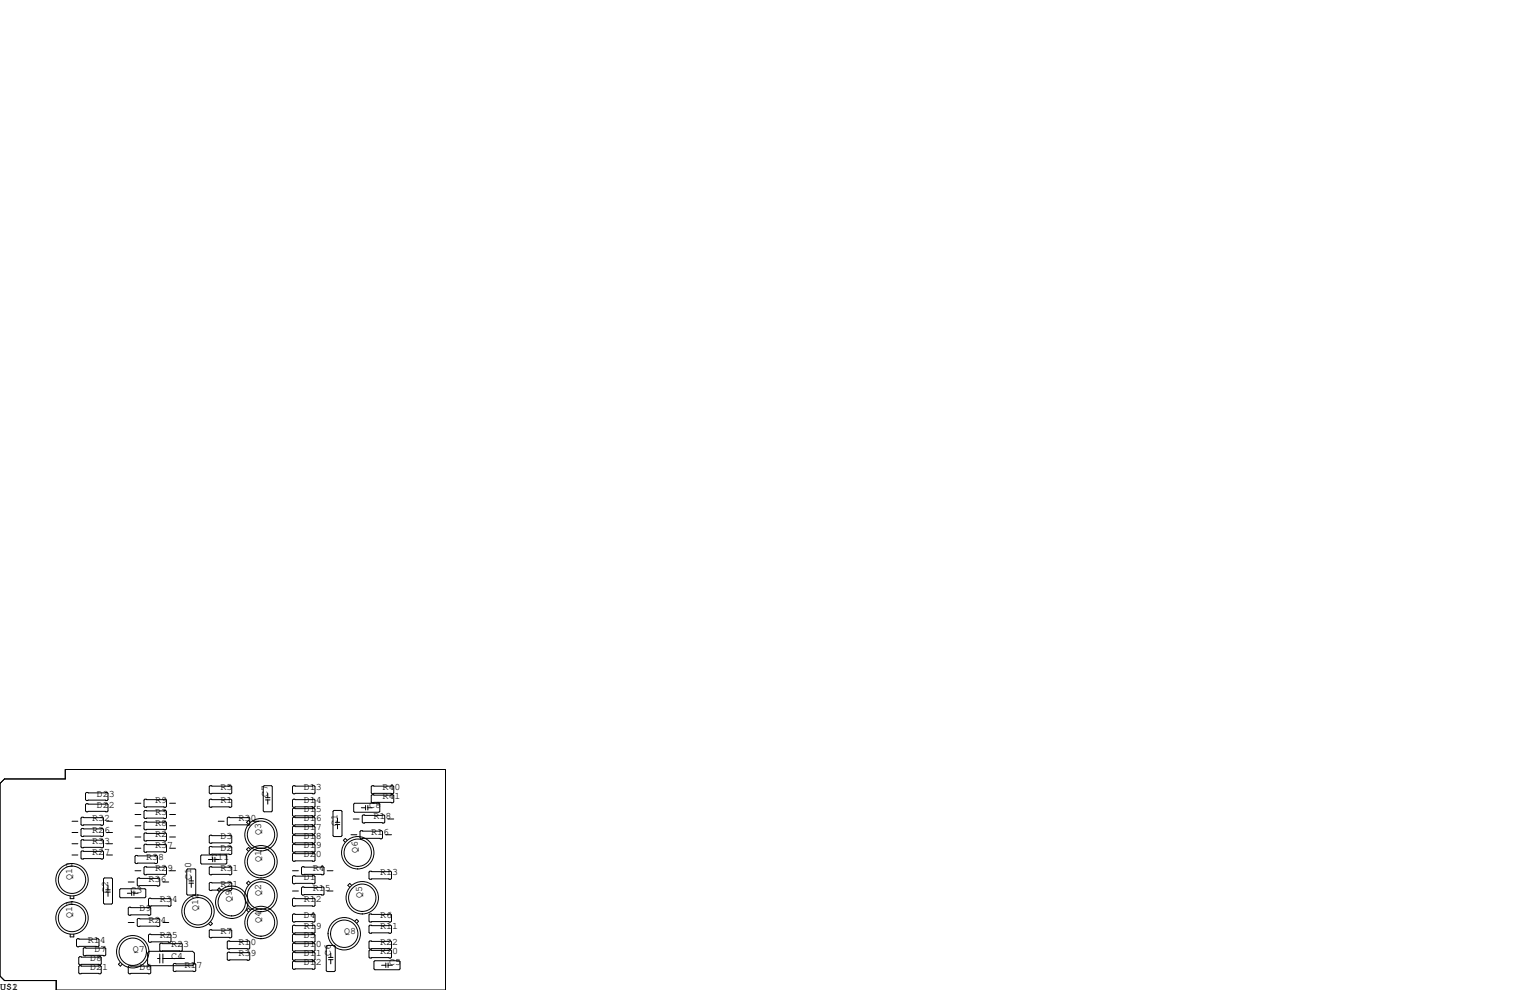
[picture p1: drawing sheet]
<svg xmlns="http://www.w3.org/2000/svg" width="432mm" height="279mm" viewBox="0 0 432 279" stroke-linecap="round" stroke-linejoin="round" font-family="sans-serif">
<g fill="none" stroke="#000" stroke-width=".28">
<path d="M0 221.1l1.3-1.3h17.1v-2.6h107.3v62.2h-109.8v-2.7h-14.6l-1.3-1.2zM20.3 234.9h1.7M20.3 231.8h1.7M20.3 238.1h1.7M23.1 233.8h5.9l.2 .3v1.7l-.2 .3h-5.9l-.2-.3v-1.7zM23.1 230.6h5.9l.2 .3v1.8l-.2 .2h-5.9l-.2-.2v-1.8zM23.1 237h5.9l.2 .2v1.8l-.2 .3h-5.9l-.2-.3v-1.8zM24.4 226.8h5.8l.3 .3v1.8l-.3 .2h-5.8l-.3-.2v-1.8zM24.4 223.6h5.8l.3 .3v1.8l-.3 .2h-5.8l-.3-.2v-1.8zM30.1 234.9h1.7M30.1 231.8h1.7M30.1 238.1h1.7"/>
<path d="M38.1 236.2h1.7M38.1 229.9h1.7M38.1 233h1.7M38.1 226.7h1.7M38.1 239.4h1.7M40.9 231.9h5.8l.3 .3v1.7l-.3 .3h-5.8l-.3-.3v-1.7zM40.9 228.7h5.8l.3 .3v1.8l-.3 .2h-5.8l-.3-.2v-1.8zM40.9 225.6h5.8l.3 .2v1.8l-.3 .2h-5.8l-.3-.2v-1.8zM40.9 238.3h5.8l.3 .2v1.8l-.3 .2h-5.8l-.3-.2v-1.8zM40.9 235.1h5.8l.3 .2v1.8l-.3 .3h-5.8l-.3-.3v-1.8zM47.9 236.2h1.6M47.9 229.9h1.6"/>
<path d="M47.9 233h1.6M47.9 226.7h1.6M47.9 239.4h1.6M59.3 221.7h5.9l.2 .3v1.8l-.2 .2h-5.9l-.2-.2v-1.8zM59.3 238.9h5.9l.2 .2v1.8l-.2 .3h-5.9l-.2-.3v-1.8zM59.3 225.6h5.9l.2 .2v1.8l-.2 .2h-5.9l-.2-.2v-1.8zM59.3 235.7h5.9l.2 .3v1.7l-.2 .3h-5.9l-.2-.3v-1.7zM61.6 231.8h1.6M64.4 230.6h5.8l.3 .3v1.8l-.3 .2h-5.8l-.3-.2v-1.8zM70.7 239.7l-.6-.5-.5 .5 .5 .5M70.7 232.1l-.6-.6-.5 .6 .5 .5M71.4 231.8h1.6"/>
<path d="M74.5 221.7h2.1l.2 .3v6.9l-.2 .2h-2.1l-.2-.2v-6.9zM74.9 225.8h1.3M74.9 225.1h1.3M75.6 223.9v1.2M75.6 225.8v1.1M82.8 221.7h5.8l.3 .3v1.8l-.3 .2h-5.8l-.2-.2v-1.8zM82.8 225.6h5.8l.3 .2v1.8l-.3 .2h-5.8l-.2-.2v-1.8zM82.8 228.1h5.8l.3 .2v1.8l-.3 .3h-5.8l-.2-.3v-1.8zM82.8 230.6h5.8l.3 .3v1.8l-.3 .2h-5.8l-.2-.2v-1.8zM82.8 233.2h5.8l.3 .2v1.8l-.3 .3h-5.8l-.2-.3v-1.8zM82.8 235.7h5.8l.3 .3v1.7l-.3 .3h-5.8l-.2-.3v-1.7zM82.8 238.3h5.8l.3 .2v1.8l-.3 .2h-5.8l-.2-.2v-1.8z"/>
<path d="M94.2 228.7h2.1l.2 .3v6.8l-.2 .3h-2.1l-.2-.3v-6.8zM94.6 232.7h1.3M94.6 232.1h1.3M95.3 230.9v1.2M95.3 232.7v1.2M98 237.2l-.6-.6-.5 .6 .5 .5M99.1 235.6h1.6M99.7 231.1h1.6M100.1 226.7h6.8l.3 .2v2.1l-.3 .2h-6.8l-.3-.2v-2.1zM101.9 234.4h5.8l.3 .3v1.8l-.3 .2h-5.8l-.3-.2v-1.8zM102 228h1.2M102.5 230h5.8l.3 .3v1.7l-.3 .3h-5.8l-.3-.3v-1.7z"/>
<path d="M103.2 227.3v1.3M103.8 227.3v1.3M103.8 228h1.2M105 221.7h5.9l.2 .3v1.8l-.2 .2h-5.9l-.2-.2v-1.8zM105 224.3h5.9l.2 .2v1.8l-.2 .3h-5.9l-.2-.3v-1.8zM108.8 235.6h1.7M109.5 231.1h1.6M19.8 252.9v.7h1v-.7M20.3 241.3h1.7M23.1 240.2h5.9l.2 .2v1.8l-.2 .2h-5.9l-.2-.2v-1.8zM29.5 247.8h2l.3 .2v6.9l-.3 .2h-2l-.3-.2v-6.9zM29.8 251.8h1.3"/>
<path d="M29.8 251.1h1.3M30.1 241.3h1.7M30.5 249.9v1.2M30.5 251.8v1.2M33.8 251.1l.2-.3h6.9l.2 .3v2l-.2 .3h-6.9l-.2-.3zM35.9 252.1h1.3M36.2 256.3l.2-.3h5.9l.2 .3v1.8l-.2 .2h-5.9l-.2-.2zM36.2 248.9h1.6M37.2 251.5v1.2M37.8 252.1h1.2M37.8 251.5v1.2M38.1 245.7h1.7"/>
<path d="M38.4 241.4h5.8l.3 .3v1.8l-.3 .2h-5.8l-.3-.2v-1.8zM38.7 259.5l.3-.3h5.8l.3 .3v1.7l-.3 .3h-5.8l-.3-.3zM38.7 248l.3-.2h5.8l.3 .2v1.8l-.3 .3h-5.8l-.3-.3zM40.6 244.9l.3-.3h5.8l.3 .3v1.7l-.3 .3h-5.8l-.3-.3zM41.9 253.7l.3-.2h5.8l.3 .2v1.8l-.3 .3h-5.8l-.3-.3zM46 248.9h1.6M47.9 245.7h1.6M52.7 245.5l.3-.3h2l.2 .3v6.8l-.2 .3h-2l-.3-.3zM53.3 249.3h1.3M53.3 248.6h1.3M54 247.4v1.2M54 249.3v1.1"/>
<path d="M56.6 241.6l.3-.3h6.9l.2 .3v2l-.2 .2h-6.9l-.3-.2zM58.8 242.6h1.2M59.1 244.9l.2-.3h5.9l.2 .3v1.7l-.2 .3h-5.9l-.2-.3zM59.1 249.3l.2-.3h5.9l.2 .3v1.8l-.2 .2h-5.9l-.2-.2zM60 241.9v1.3M60.7 242.6h1.1M60.7 241.9v1.3M62.4 251.1l-.5-.5-.6 .5 .6 .6M70.7 249.2l-.6-.5-.5 .5 .5 .6M70.7 256.8l-.6-.5-.5 .5 .5 .6M82.6 247.4l.2-.3h5.8l.3 .3v1.8l-.3 .2h-5.8l-.2-.2zM82.6 253.7l.2-.2h5.8l.3 .2v1.8l-.3 .3h-5.8l-.2-.3z"/>
<path d="M82.6 258.2l.2-.3h5.8l.3 .3v1.8l-.3 .2h-5.8l-.2-.2zM82.6 245.7h1.6M82.6 251.5h1.6M82.8 240.8h5.8l.3 .2v1.8l-.3 .3h-5.8l-.2-.3v-1.8zM85.1 244.9l.2-.3h5.9l.2 .3v1.7l-.2 .3h-5.9l-.2-.3zM85.1 250.6l.2-.3h5.9l.2 .3v1.7l-.2 .3h-5.9l-.2-.3zM92.3 245.7h1.7M92.3 251.5h1.7M99.2 249.9l-.5-.6-.5 .6 .5 .5M100.1 260l.6-.5 .5 .5-.5 .5M104.1 258.2l.3-.3h5.8l.3 .3v1.8l-.3 .2h-5.8l-.3-.2zM104.1 246.1l.3-.2h5.8l.3 .2v1.8l-.3 .3h-5.8l-.3-.3z"/>
<path d="M19.8 263.7v.7h1v-.7M21.8 264.9h5.9l.2 .3v1.8l-.2 .2h-5.9l-.2-.2v-1.8zM22.5 272.5h5.8l.3 .3v1.8l-.3 .2h-5.8l-.3-.2v-1.8zM22.5 270h5.8l.3 .3v1.7l-.3 .3h-5.8l-.3-.3v-1.7zM23.7 267.5h5.9l.2 .2v1.8l-.2 .2h-5.9l-.2-.2v-1.8zM34 271.6l-.6 .5 .6 .6 .5-.6M36.2 260.3h1.6M41.9 263.9l.3-.2h5.8l.3 .2v1.8l-.3 .2h-5.8l-.3-.2zM42.2 272.5l-.5-.5v-3l.5-.5h12.2l.5 .5v3l-.5 .5h-18l-.2 .3v1.8l.2 .2h5.9l.2-.2v-1.8l-.2-.3M44.5 270.5h.6M45.1 269.2v2.6M45.3 268.5l-.2-.3v-1.8l.2-.2h5.9l.2 .2v1.8l-.2 .3"/>
<path d="M45.7 268.5h5.1M46 260.3h1.6M46 269.2v2.6M46 270.5h6.1M48.9 272.2l.2-.3h5.9l.2 .3v1.7l-.2 .3h-5.9l-.2-.3zM59.1 262.6l.2-.2h5.9l.2 .2v1.8l-.2 .3h-5.9l-.2-.3zM59.4 260.1l.5 .6-.5 .5-.5-.5M64.1 265.8l.3-.2h5.8l.3 .2v1.8l-.3 .2h-5.8l-.3-.2zM64.1 269l.3-.3h5.8l.3 .3v1.8l-.3 .2h-5.8l-.3-.2zM82.6 261.4l.2-.3h5.8l.3 .3v1.7l-.3 .3h-5.8l-.2-.3zM82.6 263.9l.2-.2h5.8l.3 .2v1.8l-.3 .2h-5.8l-.2-.2zM82.6 266.4l.2-.2h5.8l.3 .2v1.8l-.3 .3h-5.8l-.2-.3z"/>
<path d="M82.6 269l.2-.3h5.8l.3 .3v1.8l-.3 .2h-5.8l-.2-.2zM82.6 271.5l.2-.2h5.8l.3 .2v1.8l-.3 .3h-5.8l-.2-.3zM92.1 267.1l.2-.3h2.1l.2 .3v6.8l-.2 .3h-2.1l-.2-.3zM92.7 270.8h1.3M92.7 270.2h1.3M93.3 269v1.2M93.3 270.8v1.2M104.1 261.4l.3-.3h5.8l.3 .3v1.7l-.3 .3h-5.8l-.3-.3zM104.1 265.8l.3-.2h5.8l.3 .2v1.8l-.3 .2h-5.8l-.3-.2zM104.1 268.4l.3-.3h5.8l.3 .3v1.7l-.3 .3h-5.8l-.3-.3zM105.5 271.4l.3-.3h6.8l.3 .3v2l-.3 .3h-6.8l-.3-.3zM107.7 272.4h1.2"/>
<path d="M108.9 271.8v1.2M109.5 271.8v1.2M109.5 272.4h1.2"/>
<circle cx="73.7" cy="235.6" r="4.6"/>
<circle cx="73.7" cy="235.6" r="3.9"/>
<circle cx="20.3" cy="248.3" r="3.9"/>
<circle cx="20.3" cy="259.1" r="3.9"/>
<circle cx="20.3" cy="248.3" r="4.6"/>
<circle cx="20.3" cy="259.1" r="4.6"/>
<circle cx="55.9" cy="257.2" r="3.9"/>
<circle cx="55.9" cy="257.2" r="4.6"/>
<circle cx="65.4" cy="254.6" r="4.6"/>
<circle cx="65.4" cy="254.6" r="3.9"/>
<circle cx="73.7" cy="243.2" r="4.6"/>
<circle cx="73.7" cy="252.7" r="4.6"/>
<circle cx="73.7" cy="252.7" r="3.9"/>
<circle cx="73.7" cy="243.2" r="3.9"/>
<circle cx="101" cy="240.7" r="4.6"/>
<circle cx="101" cy="240.7" r="3.9"/>
<circle cx="102.2" cy="253.4" r="4.6"/>
<circle cx="102.2" cy="253.4" r="3.9"/>
<circle cx="37.5" cy="268.6" r="4.6"/>
<circle cx="37.5" cy="268.6" r="3.9"/>
<circle cx="73.7" cy="260.3" r="4.6"/>
<circle cx="73.7" cy="260.3" r="3.9"/>
<circle cx="97.2" cy="263.5" r="3.9"/>
<circle cx="97.2" cy="263.5" r="4.6"/>
</g>
<g font-size="2.8">
<text x="27.3" y="228">D22</text>
<text x="27.3" y="224.8">D23</text>
<text x="43.8" y="226.7">R9</text>
<text x="62.2" y="226.7">R1</text>
<text x="62.2" y="222.9">R5</text>
<text x="75.6" y="224.8" transform="rotate(-90 75.6 224.8)">C7</text>
<text x="85.7" y="222.9">D13</text>
<text x="85.7" y="226.7">D14</text>
<text x="104.1" y="228">C8</text>
<text x="107.9" y="222.9">R40</text>
<text x="107.9" y="225.4">R41</text>
<text x="26" y="231.8">R32</text>
<text x="43.8" y="229.9">R3</text>
<text x="43.8" y="233">R8</text>
<text x="67.3" y="231.8">R30</text>
<text x="85.7" y="229.2">D15</text>
<text x="85.7" y="231.8">D16</text>
<text x="95.2" y="233" transform="rotate(-90 95.2 233)">C1</text>
<text x="105.4" y="231.1">R18</text>
<text x="26" y="234.9">R26</text>
<text x="26" y="238.1">R33</text>
<text x="43.8" y="236.2">R2</text>
<text x="43.8" y="239.4">R37</text>
<text x="62.2" y="236.9">D3</text>
<text x="73.7" y="235.6" transform="rotate(-90 73.7 235.6)">Q3</text>
<text x="85.7" y="234.3">D17</text>
<text x="85.7" y="236.9">D18</text>
<text x="85.7" y="239.4">D19</text>
<text x="104.8" y="235.6">R16</text>
<text x="26" y="241.3">R27</text>
<text x="41.3" y="242.6">R38</text>
<text x="43.8" y="245.7">R29</text>
<text x="59.7" y="242.6">C11</text>
<text x="62.2" y="240">D2</text>
<text x="62.2" y="245.7">R31</text>
<text x="73.7" y="243.2" transform="rotate(-90 73.7 243.2)">Q1</text>
<text x="85.7" y="241.9">D20</text>
<text x="88.3" y="245.7">R4</text>
<text x="101" y="240.7" transform="rotate(-90 101 240.7)">Q6</text>
<text x="20.3" y="248.3" transform="rotate(-90 20.3 248.3)">Q10</text>
<text x="41.9" y="248.9">R36</text>
<text x="54" y="248.3" transform="rotate(-90 54 248.3)">C10</text>
<text x="62.2" y="250.2">R21</text>
<text x="85.7" y="248.3">D1</text>
<text x="88.3" y="251.5">R15</text>
<text x="107.3" y="247">R13</text>
<text x="30.5" y="252.1" transform="rotate(-90 30.5 252.1)">C2</text>
<text x="36.8" y="252.1">C3</text>
<text x="39.4" y="257.2">D9</text>
<text x="45.1" y="254.6">R34</text>
<text x="55.9" y="257.2" transform="rotate(-90 55.9 257.2)">Q12</text>
<text x="65.4" y="254.6" transform="rotate(-90 65.4 254.6)">Q9</text>
<text x="73.7" y="252.7" transform="rotate(-90 73.7 252.7)">Q2</text>
<text x="85.7" y="254.6">R12</text>
<text x="102.2" y="253.4" transform="rotate(-90 102.2 253.4)">Q5</text>
<text x="20.3" y="259.1" transform="rotate(-90 20.3 259.1)">Q11</text>
<text x="41.9" y="260.3">R24</text>
<text x="62.2" y="263.5">R7</text>
<text x="73.7" y="260.3" transform="rotate(-90 73.7 260.3)">Q4</text>
<text x="85.7" y="259.1">D4</text>
<text x="85.7" y="262.3">R19</text>
<text x="97.2" y="263.5">Q8</text>
<text x="107.3" y="259.1">R6</text>
<text x="107.3" y="262.3">R11</text>
<text x="24.8" y="266.1">R14</text>
<text x="26.7" y="268.6">D7</text>
<text x="37.5" y="268.6">Q7</text>
<text x="45.1" y="264.8">R25</text>
<text x="48.3" y="267.3">R23</text>
<text x="67.3" y="266.7">R10</text>
<text x="67.3" y="269.9">R39</text>
<text x="85.7" y="264.8">D5</text>
<text x="85.7" y="267.3">D10</text>
<text x="85.7" y="269.9">D11</text>
<text x="93.3" y="269.9" transform="rotate(-90 93.3 269.9)">C6</text>
<text x="107.3" y="269.2">R20</text>
<text x="107.3" y="266.7">R22</text>
<text x="25.4" y="271.1">D8</text>
<text x="25.4" y="273.7">D21</text>
<text x="39.4" y="273.7">D6</text>
<text x="48.3" y="270.5">C4</text>
<text x="52.1" y="273">R17</text>
<text x="85.7" y="272.4">D12</text>
<text x="109.9" y="272.4">C5</text>
<text x="0" y="279.4">U$1</text>
<text x="3.4" y="279.4">2</text>
</g>
</svg>
